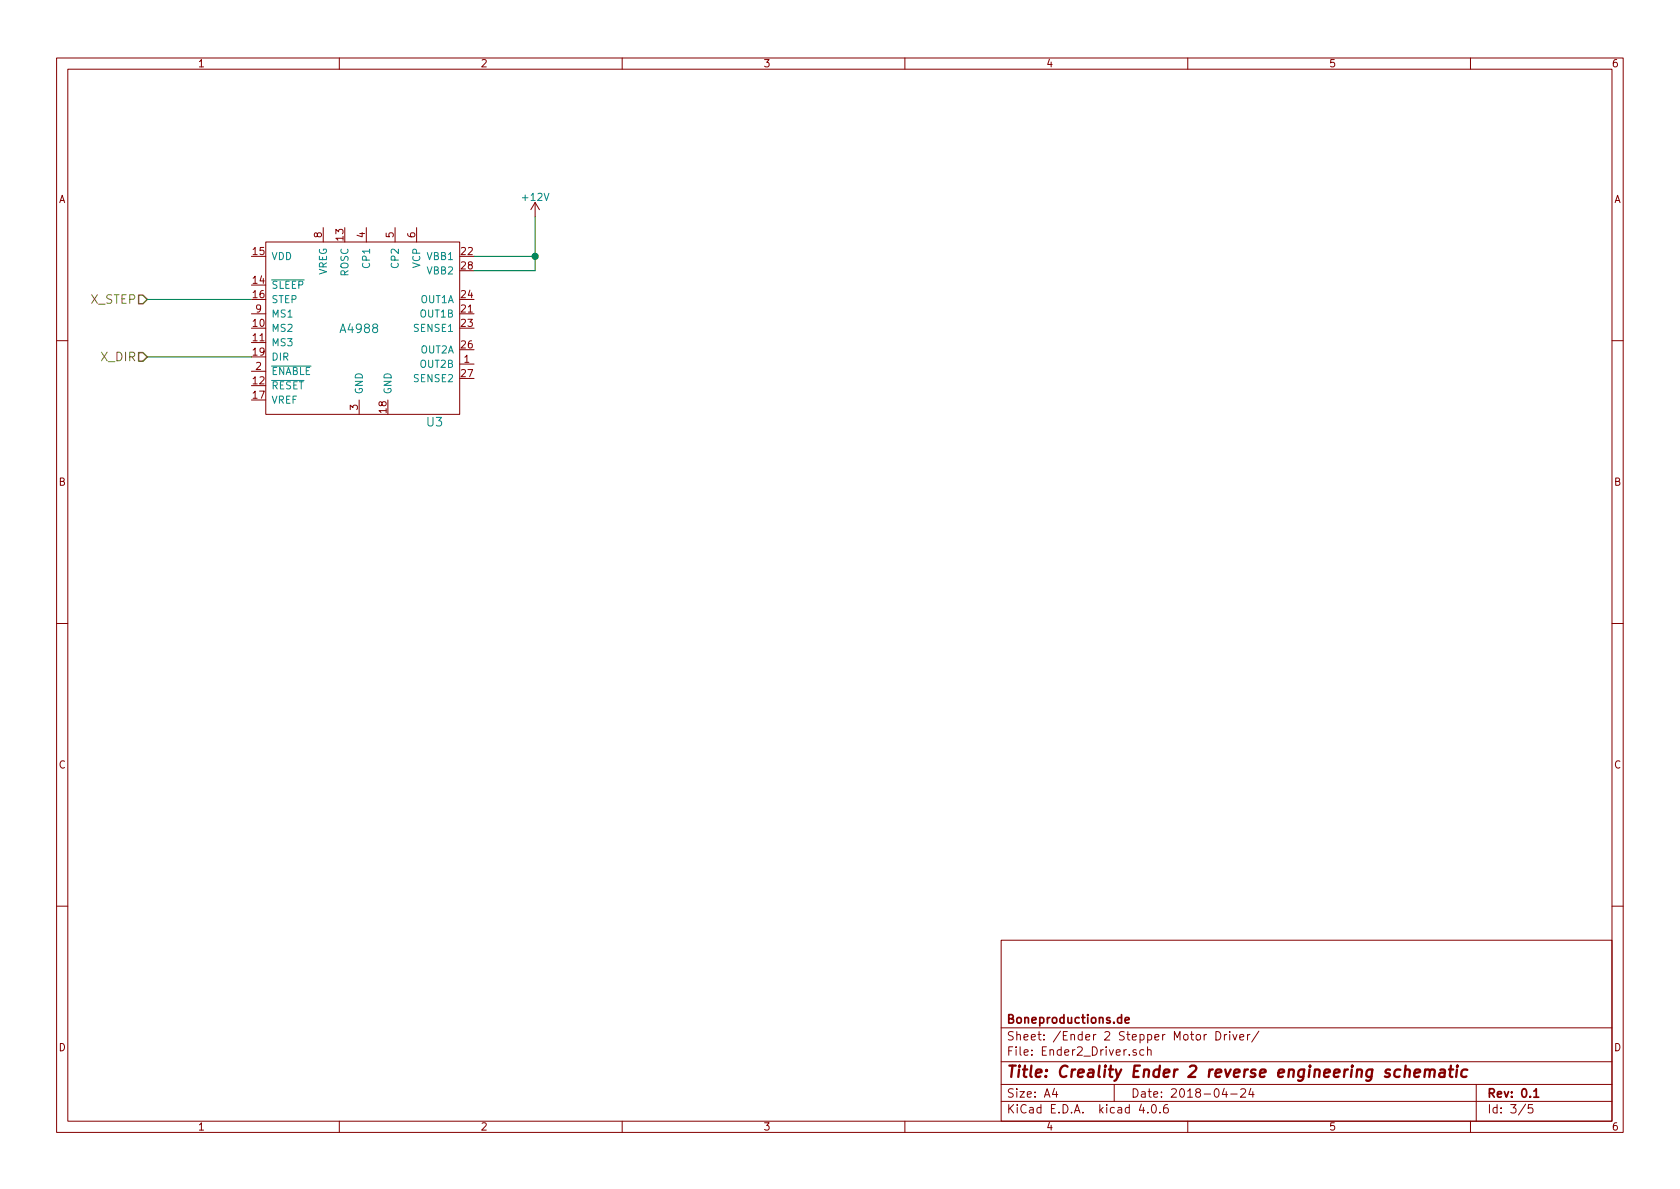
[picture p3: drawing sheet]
EESchema Schematic File Version 2
LIBS:power
LIBS:device
LIBS:transistors
LIBS:conn
LIBS:linear
LIBS:regul
LIBS:74xx
LIBS:cmos4000
LIBS:adc-dac
LIBS:memory
LIBS:xilinx
LIBS:microcontrollers
LIBS:dsp
LIBS:microchip
LIBS:analog_switches
LIBS:motorola
LIBS:texas
LIBS:intel
LIBS:audio
LIBS:interface
LIBS:digital-audio
LIBS:philips
LIBS:display
LIBS:cypress
LIBS:siliconi
LIBS:opto
LIBS:atmel
LIBS:contrib
LIBS:valves
LIBS:TexasInstruments
LIBS:Symbols
LIBS:Ender2ReverseEng-cache
EELAYER 25 0
EELAYER END
$Descr A4 11693 8268
encoding utf-8
Sheet 3 5
Title "Creality Ender 2 reverse engineering schematic"
Date "2018-04-24"
Rev "0.1"
Comp "Boneproductions.de"
Comment1 ""
Comment2 ""
Comment3 ""
Comment4 ""
$EndDescr
$Comp
L A4988 U3
U 1 1
P 2500 2275
F 0 "U3" H 3025 1625 60  0000 C CNN
F 1 "A4988" H 2500 2275 60  0000 C CNN
F 2 "Package_DFN_QFN:QFN-28-1EP_5x5mm_P0.5mm" H 3550 725 60  0001 C CNN
F 3 "" H 2500 2275 60  0001 C CNN
	1    2500 2275
	1    0    0    -1  
$EndComp
$Comp
L +12V #PWR15
U 1 1
P 3725 1500
F 0 "#PWR15" H 3725 1350 50  0001 C CNN
F 1 "+12V" H 3725 1640 50  0000 C CNN
F 2 "" H 3725 1500 50  0001 C CNN
F 3 "" H 3725 1500 50  0001 C CNN
	1    3725 1500
	1    0    0    -1  
$EndComp
Wire Wire Line
	3725 1500 3725 1875
Wire Wire Line
	3725 1875 3300 1875
Wire Wire Line
	3300 1775 3725 1775
Connection ~ 3725 1775
Text HLabel 1025 2475 0    60   Input ~ 0
X_DIR
Text HLabel 1025 2075 0    60   Input ~ 0
X_STEP
Wire Wire Line
	1025 2075 1750 2075
Wire Wire Line
	1750 2475 1025 2475
$EndSCHEMATC
